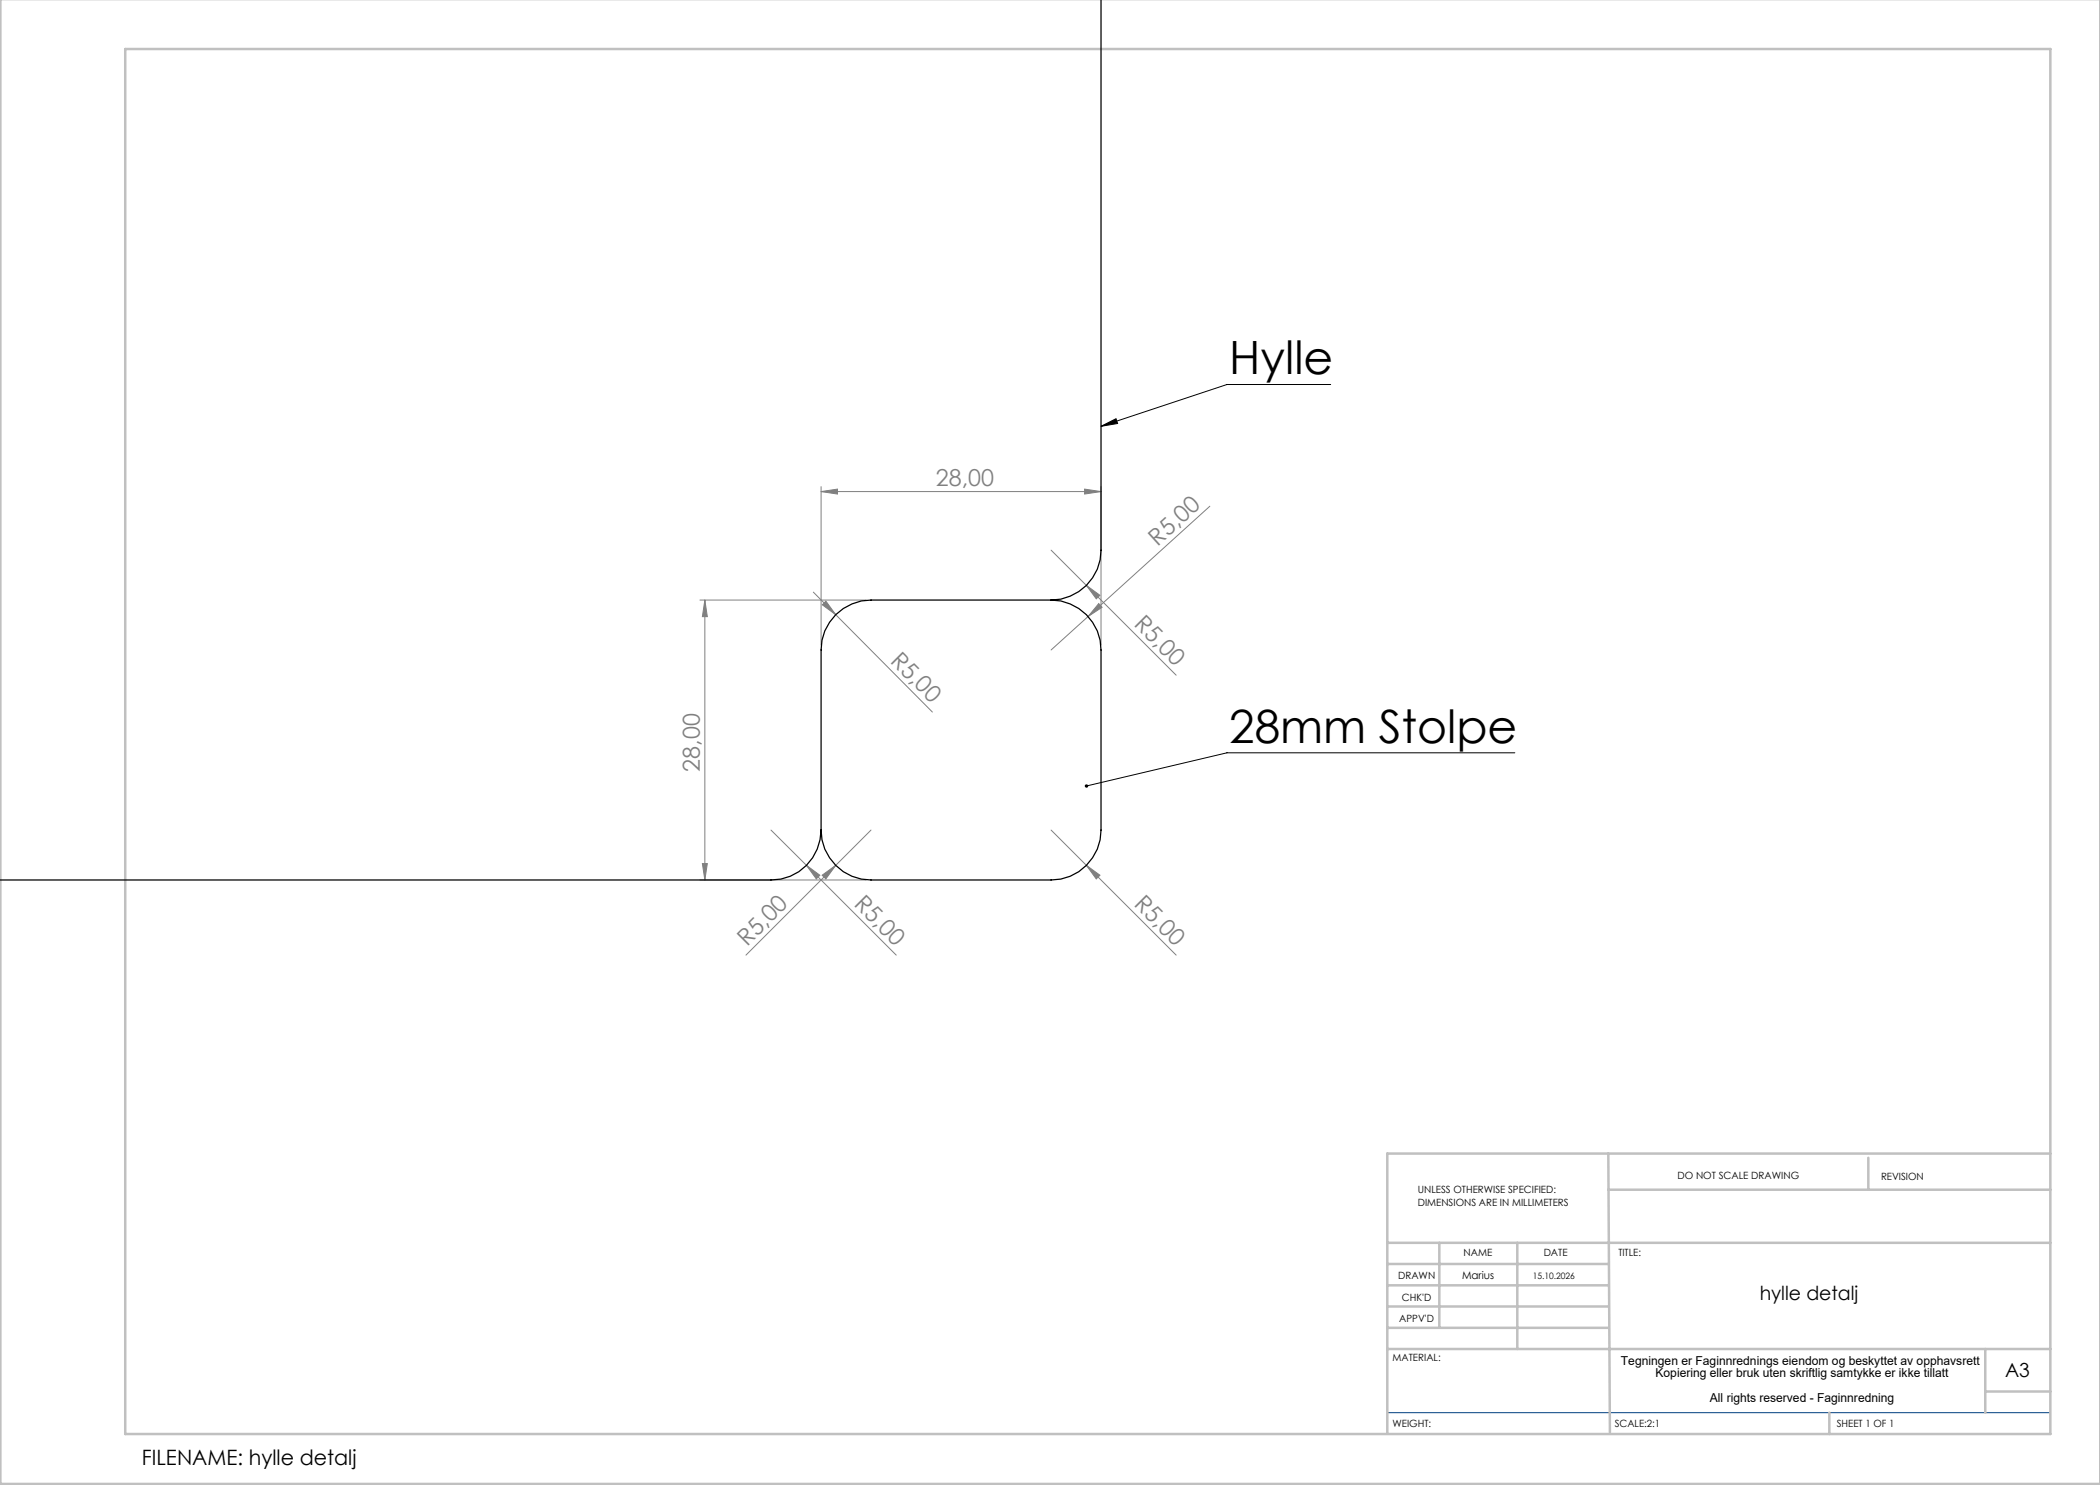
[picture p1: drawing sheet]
<svg xmlns="http://www.w3.org/2000/svg" width="420mm" height="297mm" viewBox="0 0 420 297" stroke-linecap="round" stroke-linejoin="round" font-family="sans-serif">
<path d="M266.1 76.9h-20.7l-25.2 8.4M220.2 85.3l3-1.6 .3 1zM303 150.6h-57.6l-28.1 6.6" fill="none" stroke="#000" stroke-width=".2"/>
<g fill="none" stroke="#808080" stroke-width=".2">
<path d="M164.2 98.3l3.3-.5v1zM164.2 97.3v31.7M164.2 98.3h56M216.9 97.8l3.3 .5-3.3 .5zM220.2 97.3v31.7M162.7 118.4l23.8 24M210.2 110l25 25M217.3 117.1l2.7 2-.7 .7zM242 101.2l-24.4 22.1M140 120h33.2M141 120v56M141 120l.5 3.3h-1z"/>
<path d="M165.2 120.2l1.9 2.7-2.6-1.9zM217.6 123.3l-7.4 6.7M219.7 120.7l.7 .8-2.8 1.8zM140 176h33.2M140.5 172.7h1l-.5 3.3zM154.2 166l7.1 7.1M161.3 173.1l2.7 1.9-.7 .8zM161.3 173.1l17.9 17.9M164.4 175l2.7-1.9-1.9 2.7zM174.2 166l-25 25M210.2 166l7.1 7.1M217.3 173.1l2.7 1.9-.7 .8z"/>
<path d="M217.3 173.1l17.9 17.9"/>
</g>
<path d="M277.5 282.5h132.6" fill="none" stroke="#004080" stroke-width=".2"/>
<g fill="none" stroke="#c0c0c0" stroke-width=".5">
<path d="M.1 -.1v296.9h419.9M25 9.8h385.1v277h-385.1zM321.7 230.7l.3 55.8M321.7 237.9h88.4M373.7 231.6v6.3M410.1 230.7h-132.6v56M277.5 248.6h132.6M277.5 257.1h44.2M277.5 252.8h44.2M287.9 248.6v17M303.5 248.6v21.2M277.5 265.6h44.2"/>
<path d="M277.5 261.3h44.2M277.5 269.8h132.6M397.1 269.8v12.7M397.1 278.3h13M365.9 282.5v4.3"/>
</g>
<path d="M220.2 85.3l3-1.6 .3 1zM217 157v.3l.3-.1-.3 .1a.34 .34 0 0 0 .5 .2 .34 .34 0 0 0 0-.6 .34 .34 0 0 0-.5 .1z" fill="#000"/>
<g fill="#808080">
<path d="M219.7 120.7l.7 .8-2.8 1.8z"/>
<path d="M164.4 175l2.7-1.9-1.9 2.7z"/>
<path d="M165.2 120.2l1.9 2.7-2.6-1.9z"/>
<path d="M164.2 98.3l3.3-.5v1zM216.9 97.8l3.3 .5-3.3 .5z"/>
<path d="M141 120l.5 3.3h-1zM140.5 172.7h1l-.5 3.3z"/>
<path d="M217.3 173.1l2 2.7 .7-.8zM161.3 173.1l2 2.7 .7-.8zM217.3 117.1l2 2.7 .7-.7z"/>
</g>
<path d="M220.2 0v110a10 10 0 0 1-10 10M210.2 120a10 10 0 0 1 10 10v36a10 10 0 0 1-10 10h-36a10 10 0 0 1-10-10M210.2 120h-36a10 10 0 0 0-10 10v36M164.2 166a10 10 0 0 1-10 10h-154.3" fill="none" stroke="#000" stroke-width=".25"/>
<g font-size="9.2">
<text x="245.9" y="74.8">Hylle</text>
<text x="245.9" y="148.5">28mm Stolpe</text>
</g>
<g font-size="4.7" fill="#808080">
<text x="187.2" y="97.3">28,00</text>
<text x="231.5" y="109.3" transform="rotate(-42 231.5 109.3)">R5,00</text>
<text x="226.6" y="125" transform="rotate(45 226.6 125)">R5,00</text>
<text x="177.9" y="132.3" transform="rotate(45 177.9 132.3)">R5,00</text>
<text x="140" y="154.3" transform="rotate(-90 140 154.3)">28,00</text>
<text x="170.6" y="181" transform="rotate(45 170.6 181)">R5,00</text>
<text x="226.6" y="181" transform="rotate(45 226.6 181)">R5,00</text>
<text x="149.4" y="189.4" transform="rotate(-45 149.4 189.4)">R5,00</text>
</g>
<text font-size="4.2" x="28.4" y="293.1">FILENAME: hylle detalj</text>
<g font-size="3.9">
<text x="351.9" y="259.9">hylle detalj</text>
<text x="401" y="275.4">A3</text>
</g>
<g font-size="2.5">
<text x="324.2" y="273">Tegningen er Faginnrednings eiendom og beskyttet av opphavsrett</text>
<text x="331.1" y="275.4">Kopiering eller bruk uten skriftlig samtykke er ikke tillatt</text>
<text x="342" y="280.4">All rights reserved - Faginnredning</text>
</g>
<text font-size="2.1" x="292.4" y="255.9">Marius</text>
<g font-size="2">
<text x="283.6" y="238.6">UNLESS OTHERWISE SPECIFIED:</text>
<text x="335.5" y="235.8">DO NOT SCALE DRAWING</text>
<text x="376.2" y="236">REVISION</text>
<text x="283.6" y="241.1">DIMENSIONS ARE IN MILLIMETERS</text>
<text x="292.7" y="251.1">NAME</text>
<text x="308.7" y="251.1">DATE</text>
<text x="323.7" y="251.1">TITLE:</text>
<text x="279.6" y="255.9">DRAWN</text>
<text x="280.4" y="260.1">CHK'D</text>
<text x="279.9" y="264.4">APPV'D</text>
<text x="278.5" y="272.3">MATERIAL:</text>
<text x="278.5" y="285.3">WEIGHT:</text>
<text x="323" y="285.4">SCALE:2:1</text>
<text x="367.4" y="285.4">SHEET 1 OF 1</text>
</g>
<text font-size="1.8" x="306.5" y="255.9">15.10.2026</text>
</svg>
